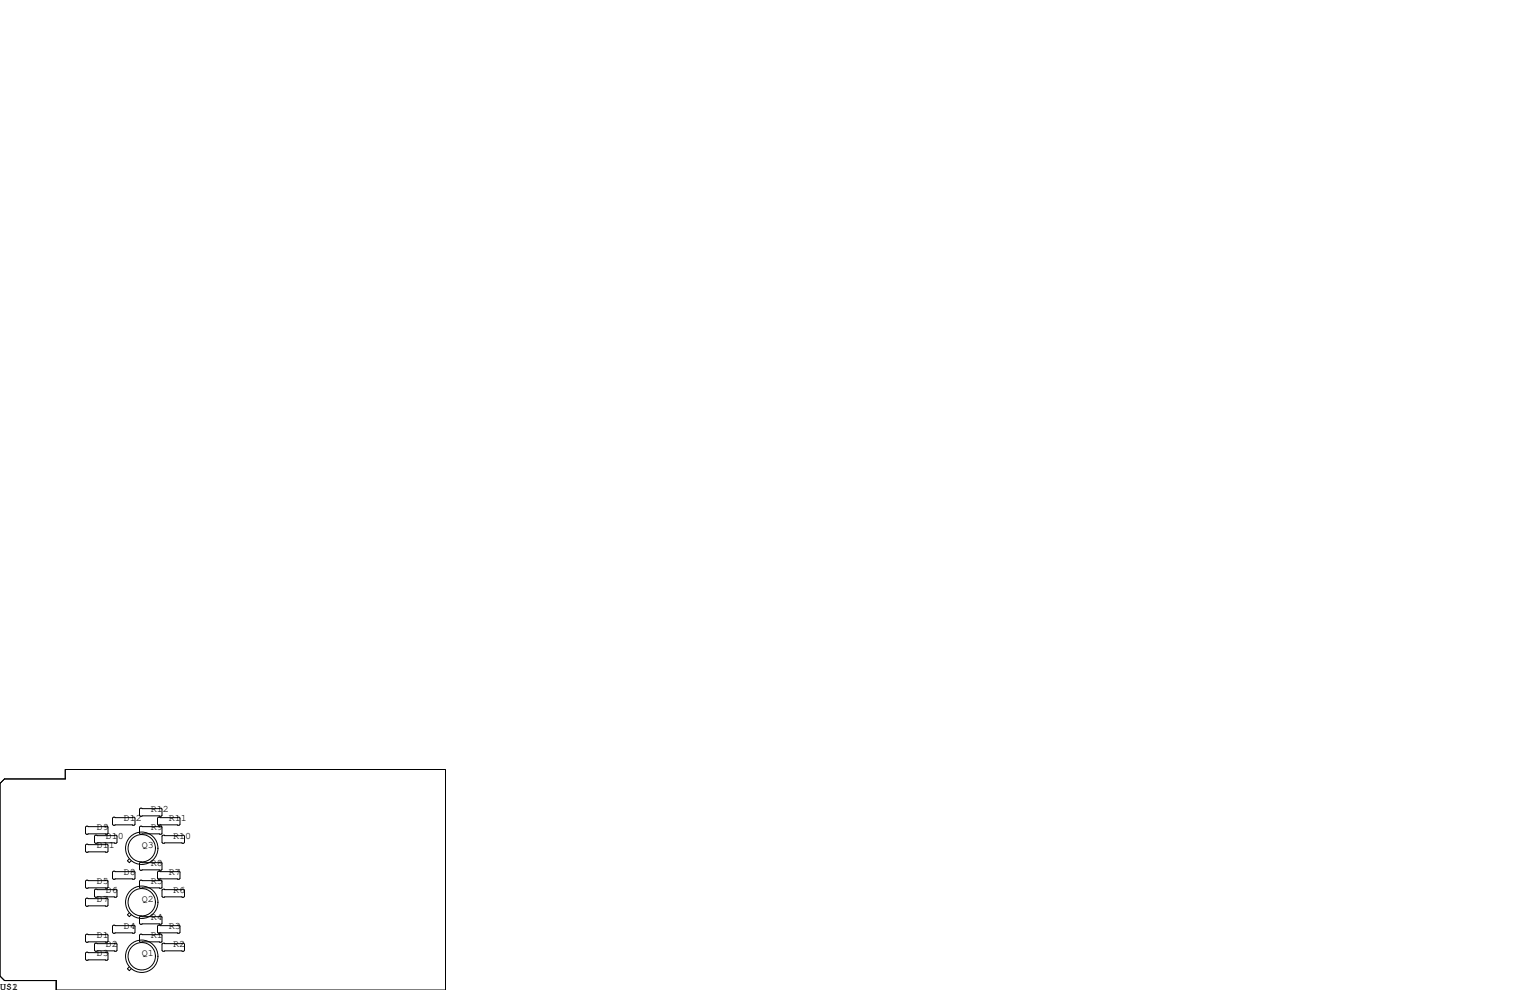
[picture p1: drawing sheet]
<svg xmlns="http://www.w3.org/2000/svg" width="432mm" height="279mm" viewBox="0 0 432 279" stroke-linecap="round" stroke-linejoin="round" font-family="sans-serif">
<g fill="none" stroke="#000" stroke-width=".28">
<path d="M0 221.1l1.3-1.3h17.1v-2.6h107.3v62.2h-109.8v-2.7h-14.6l-1.3-1.2zM24.4 233.2h5.8l.3 .2v1.8l-.3 .3h-5.8l-.3-.3v-1.8zM24.4 238.3h5.8l.3 .2v1.8l-.3 .2h-5.8l-.3-.2v-1.8zM26.9 235.7h5.9l.2 .3v1.7l-.2 .3h-5.9l-.2-.3v-1.7zM32 230.6h5.8l.3 .3v1.8l-.3 .2h-5.8l-.2-.2v-1.8zM39.6 228.1h5.9l.2 .2v1.8l-.2 .3h-5.9l-.2-.3v-1.8zM39.6 233.2h5.9l.2 .2v1.8l-.2 .3h-5.9l-.2-.3v-1.8zM44.7 230.6h5.8l.3 .3v1.8l-.3 .2h-5.8l-.2-.2v-1.8zM46 235.7h5.8l.3 .3v1.7l-.3 .3h-5.8l-.3-.3v-1.7zM24.4 248.4h5.8l.3 .3v1.7l-.3 .3h-5.8l-.3-.3v-1.7zM24.4 253.5h5.8l.3 .2v1.8l-.3 .3h-5.8l-.3-.3v-1.8zM26.9 251h5.9l.2 .2v1.8l-.2 .2h-5.9l-.2-.2v-1.8z"/>
<path d="M32 245.9h5.8l.3 .2v1.8l-.3 .3h-5.8l-.2-.3v-1.8zM36.5 257.6l-.5 .6 .5 .5 .5-.5M36.5 242.4l-.5 .5 .5 .6 .5-.6M39.4 248.7l.2-.3h5.9l.2 .3v1.7l-.2 .3h-5.9l-.2-.3zM39.4 258.8l.2-.2h5.9l.2 .2v1.8l-.2 .3h-5.9l-.2-.3zM39.6 243.3h5.9l.2 .3v1.8l-.2 .2h-5.9l-.2-.2v-1.8zM44.5 246.1l.2-.2h5.8l.3 .2v1.8l-.3 .3h-5.8l-.2-.3zM45.7 251.2l.3-.2h5.8l.3 .2v1.8l-.3 .2h-5.8l-.3-.2zM24.4 263.7h5.8l.3 .2v1.8l-.3 .2h-5.8l-.3-.2v-1.8zM24.4 268.7h5.8l.3 .3v1.8l-.3 .2h-5.8l-.3-.2v-1.8zM26.9 266.2h5.9l.2 .2v1.8l-.2 .3h-5.9l-.2-.3v-1.8zM32 261.1h5.8l.3 .3v1.7l-.3 .3h-5.8l-.2-.3v-1.7z"/>
<path d="M36.5 272.9l-.5 .5 .5 .5 .5-.5M39.4 263.9l.2-.2h5.9l.2 .2v1.8l-.2 .2h-5.9l-.2-.2zM44.5 261.4l.2-.3h5.8l.3 .3v1.7l-.3 .3h-5.8l-.2-.3zM45.7 266.4l.3-.2h5.8l.3 .2v1.8l-.3 .3h-5.8l-.3-.3z"/>
<circle cx="40" cy="239.4" r="3.9"/>
<circle cx="40" cy="239.4" r="4.6"/>
<circle cx="40" cy="254.6" r="4.6"/>
<circle cx="40" cy="254.6" r="3.9"/>
<circle cx="40" cy="269.9" r="4.6"/>
<circle cx="40" cy="269.9" r="3.9"/>
</g>
<g font-size="2.8">
<text x="34.9" y="231.8">D12</text>
<text x="42.5" y="229.2">R12</text>
<text x="47.6" y="231.8">R11</text>
<text x="27.3" y="234.3">D9</text>
<text x="27.3" y="239.4">D11</text>
<text x="29.8" y="236.9">D10</text>
<text x="40" y="239.4">Q3</text>
<text x="42.5" y="234.3">R9</text>
<text x="48.9" y="236.9">R10</text>
<text x="42.5" y="244.5">R8</text>
<text x="27.3" y="249.6">D5</text>
<text x="34.9" y="247">D8</text>
<text x="42.5" y="249.6">R5</text>
<text x="47.6" y="247">R7</text>
<text x="27.3" y="254.6">D7</text>
<text x="29.8" y="252.1">D6</text>
<text x="40" y="254.6">Q2</text>
<text x="48.9" y="252.1">R6</text>
<text x="34.9" y="262.3">D4</text>
<text x="42.5" y="259.7">R4</text>
<text x="47.6" y="262.3">R3</text>
<text x="27.3" y="264.8">D1</text>
<text x="27.3" y="269.9">D3</text>
<text x="29.8" y="267.3">D2</text>
<text x="40" y="269.9">Q1</text>
<text x="42.5" y="264.8">R1</text>
<text x="48.9" y="267.3">R2</text>
<text x="0" y="279.4">U$1</text>
<text x="3.4" y="279.4">2</text>
</g>
</svg>
